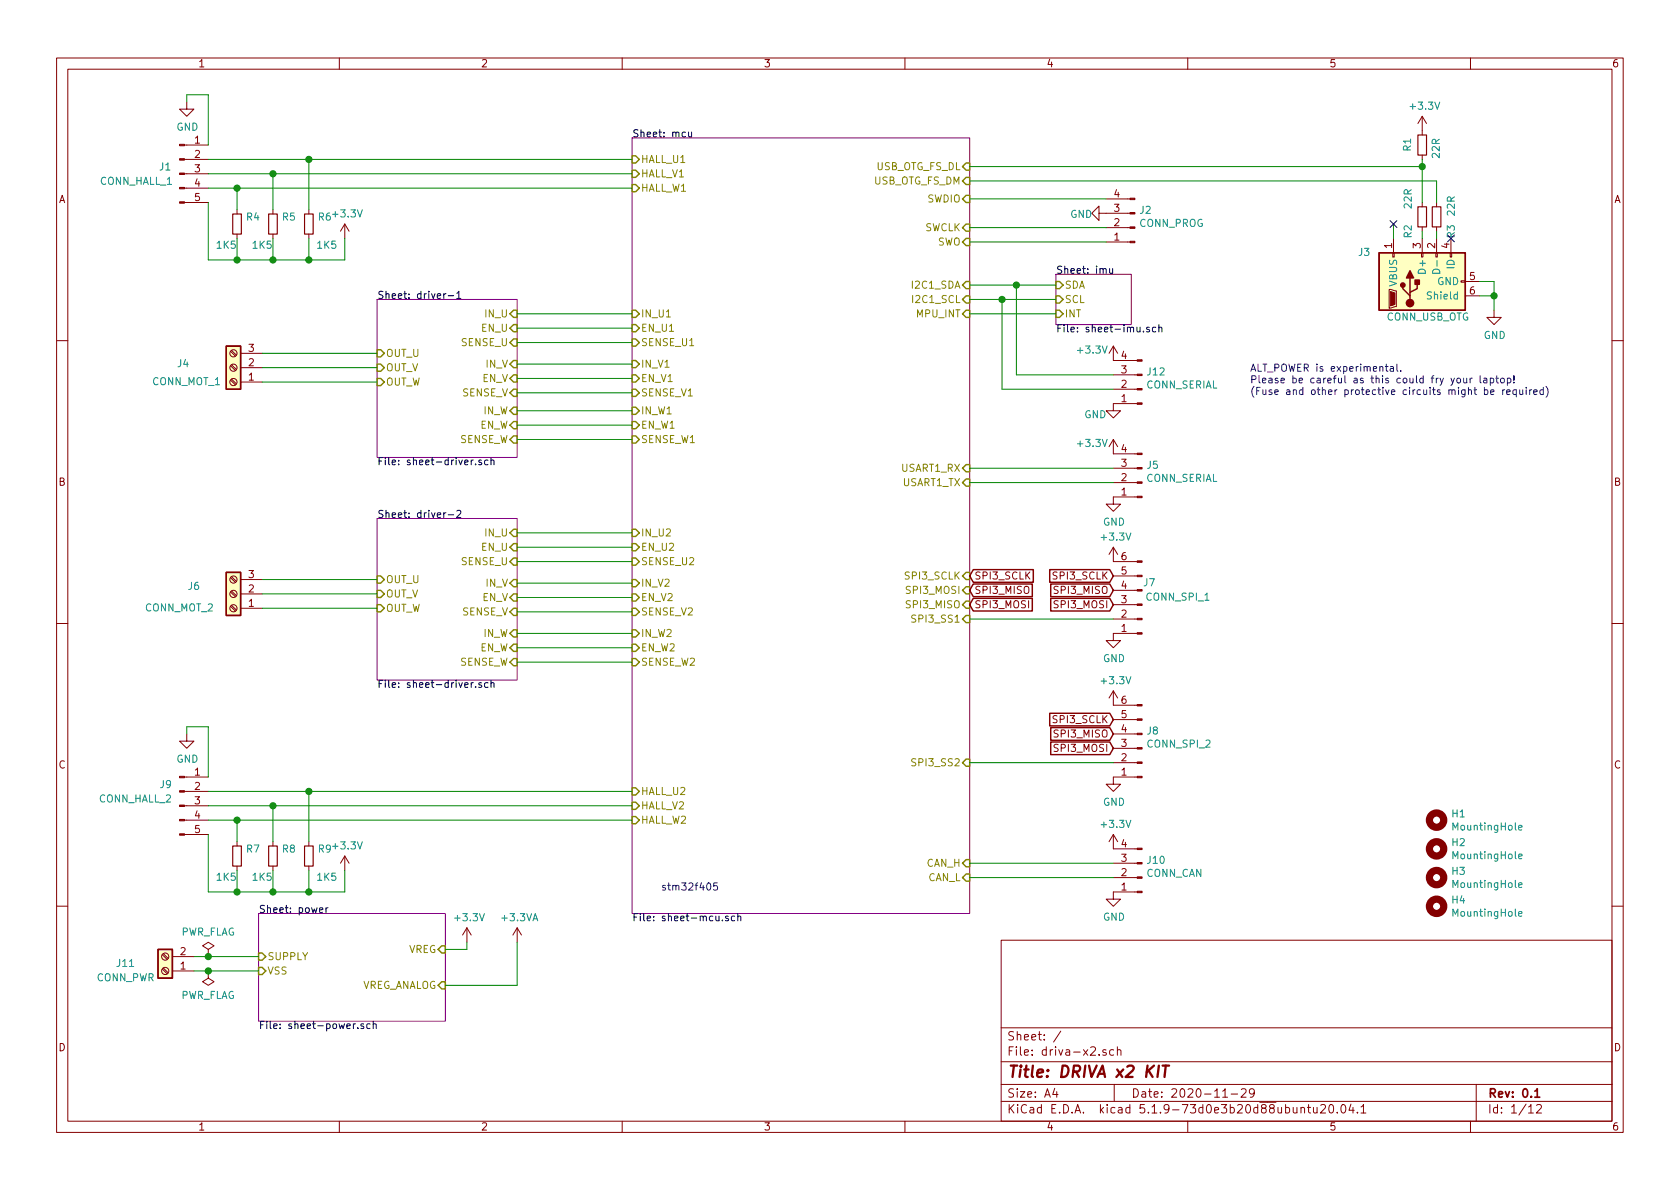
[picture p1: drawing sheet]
EESchema Schematic File Version 4
EELAYER 30 0
EELAYER END
$Descr A4 11693 8268
encoding utf-8
Sheet 1 12
Title "DRIVA x2 KIT"
Date "2020-11-29"
Rev "0.1"
Comp ""
Comment1 ""
Comment2 ""
Comment3 ""
Comment4 ""
$EndDescr
$Comp
L Connector:Conn_01x06_Male J8
U 1 1
P 7950 5200
F 0 "J8" H 7922 5082 50  0000 R CNN
F 1 "CONN_SPI_2" H 7922 5173 50  0000 R CNN
F 2 "Connector_PinHeader_2.54mm:PinHeader_1x06_P2.54mm_Vertical" H 7950 5200 50  0001 C CNN
F 3 "~" H 7950 5200 50  0001 C CNN
	1    7950 5200
	-1   0    0    1   
$EndComp
$Comp
L Connector:Conn_01x06_Male J7
U 1 1
P 7950 4200
F 0 "J7" H 7900 4050 50  0000 C CNN
F 1 "CONN_SPI_1" H 7700 4150 50  0000 C CNN
F 2 "Connector_PinHeader_2.54mm:PinHeader_1x06_P2.54mm_Vertical" H 7950 4200 50  0001 C CNN
F 3 "~" H 7950 4200 50  0001 C CNN
	1    7950 4200
	-1   0    0    1   
$EndComp
$Comp
L Connector:Conn_01x05_Male J1
U 1 1
P 1250 1200
F 0 "J1" H 1150 1250 50  0000 C CNN
F 1 "CONN_HALL_1" H 950 1150 50  0000 C CNN
F 2 "Connector_PinHeader_2.54mm:PinHeader_1x05_P2.54mm_Vertical" H 1250 1200 50  0001 C CNN
F 3 "~" H 1250 1200 50  0001 C CNN
	1    1250 1200
	1    0    0    -1  
$EndComp
$Comp
L Connector:Conn_01x05_Male J9
U 1 1
P 1250 5600
F 0 "J9" H 1200 5750 50  0000 R CNN
F 1 "CONN_HALL_2" H 1200 5650 50  0000 R CNN
F 2 "Connector_PinHeader_2.54mm:PinHeader_1x05_P2.54mm_Vertical" H 1250 5600 50  0001 C CNN
F 3 "~" H 1250 5600 50  0001 C CNN
	1    1250 5600
	1    0    0    -1  
$EndComp
$Comp
L power:GND #PWR01
U 1 1
P 1300 700
F 0 "#PWR01" H 1300 450 50  0001 C CNN
F 1 "GND" H 1305 527 50  0000 C CNN
F 2 "" H 1300 700 50  0001 C CNN
F 3 "" H 1300 700 50  0001 C CNN
	1    1300 700 
	1    0    0    -1  
$EndComp
$Comp
L power:GND #PWR09
U 1 1
P 7750 4400
F 0 "#PWR09" H 7750 4150 50  0001 C CNN
F 1 "GND" H 7755 4227 50  0000 C CNN
F 2 "" H 7750 4400 50  0001 C CNN
F 3 "" H 7750 4400 50  0001 C CNN
	1    7750 4400
	1    0    0    -1  
$EndComp
$Comp
L power:+3.3V #PWR08
U 1 1
P 7750 3900
F 0 "#PWR08" H 7750 3750 50  0001 C CNN
F 1 "+3.3V" H 7765 4073 50  0000 C CNN
F 2 "" H 7750 3900 50  0001 C CNN
F 3 "" H 7750 3900 50  0001 C CNN
	1    7750 3900
	1    0    0    -1  
$EndComp
$Comp
L power:GND #PWR011
U 1 1
P 1300 5100
F 0 "#PWR011" H 1300 4850 50  0001 C CNN
F 1 "GND" H 1305 4927 50  0000 C CNN
F 2 "" H 1300 5100 50  0001 C CNN
F 3 "" H 1300 5100 50  0001 C CNN
	1    1300 5100
	1    0    0    -1  
$EndComp
$Comp
L power:GND #PWR03
U 1 1
P 7700 1475
F 0 "#PWR03" H 7700 1225 50  0001 C CNN
F 1 "GND" V 7705 1302 50  0000 C CNN
F 2 "" H 7700 1475 50  0001 C CNN
F 3 "" H 7700 1475 50  0001 C CNN
	1    7700 1475
	0    1    1    0   
$EndComp
$Comp
L power:GND #PWR012
U 1 1
P 7750 5400
F 0 "#PWR012" H 7750 5150 50  0001 C CNN
F 1 "GND" H 7755 5227 50  0000 C CNN
F 2 "" H 7750 5400 50  0001 C CNN
F 3 "" H 7750 5400 50  0001 C CNN
	1    7750 5400
	1    0    0    -1  
$EndComp
$Comp
L power:+3.3V #PWR010
U 1 1
P 7750 4900
F 0 "#PWR010" H 7750 4750 50  0001 C CNN
F 1 "+3.3V" H 7765 5073 50  0000 C CNN
F 2 "" H 7750 4900 50  0001 C CNN
F 3 "" H 7750 4900 50  0001 C CNN
	1    7750 4900
	1    0    0    -1  
$EndComp
$Comp
L power:+3.3V #PWR014
U 1 1
P 2400 6050
F 0 "#PWR014" H 2400 5900 50  0001 C CNN
F 1 "+3.3V" H 2415 6223 50  0000 C CNN
F 2 "" H 2400 6050 50  0001 C CNN
F 3 "" H 2400 6050 50  0001 C CNN
	1    2400 6050
	1    0    0    -1  
$EndComp
$Comp
L Device:R_Small R9
U 1 1
P 2150 5950
F 0 "R9" H 2091 5904 50  0000 R CNN
F 1 "1K5" H 2100 6100 50  0000 R CNN
F 2 "Resistor_SMD:R_0402_1005Metric" H 2150 5950 50  0001 C CNN
F 3 "~" H 2150 5950 50  0001 C CNN
	1    2150 5950
	-1   0    0    1   
$EndComp
$Comp
L Device:R_Small R8
U 1 1
P 1900 5950
F 0 "R8" H 1841 5904 50  0000 R CNN
F 1 "1K5" H 2050 6100 50  0000 R CNN
F 2 "Resistor_SMD:R_0402_1005Metric" H 1900 5950 50  0001 C CNN
F 3 "~" H 1900 5950 50  0001 C CNN
	1    1900 5950
	-1   0    0    1   
$EndComp
$Comp
L Device:R_Small R7
U 1 1
P 1650 5950
F 0 "R7" H 1591 5904 50  0000 R CNN
F 1 "1K5" H 1800 6100 50  0000 R CNN
F 2 "Resistor_SMD:R_0402_1005Metric" H 1650 5950 50  0001 C CNN
F 3 "~" H 1650 5950 50  0001 C CNN
	1    1650 5950
	-1   0    0    1   
$EndComp
$Comp
L power:GND #PWR07
U 1 1
P 7750 3450
F 0 "#PWR07" H 7750 3200 50  0001 C CNN
F 1 "GND" H 7755 3277 50  0000 C CNN
F 2 "" H 7750 3450 50  0001 C CNN
F 3 "" H 7750 3450 50  0001 C CNN
	1    7750 3450
	1    0    0    -1  
$EndComp
$Comp
L power:+3.3V #PWR06
U 1 1
P 7750 3150
F 0 "#PWR06" H 7750 3000 50  0001 C CNN
F 1 "+3.3V" H 7600 3225 50  0000 C CNN
F 2 "" H 7750 3150 50  0001 C CNN
F 3 "" H 7750 3150 50  0001 C CNN
	1    7750 3150
	1    0    0    -1  
$EndComp
$Sheet
S 1800 6350 1300 750 
U 6020FDCC
F0 "power" 50
F1 "sheet-power.sch" 50
F2 "VSS" I L 1800 6750 50 
F3 "SUPPLY" I L 1800 6650 50 
F4 "VREG" I R 3100 6600 50 
F5 "VREG_ANALOG" I R 3100 6850 50 
$EndSheet
Wire Wire Line
	1650 5850 1650 5700
Connection ~ 1650 5700
Wire Wire Line
	1650 5700 4400 5700
Wire Wire Line
	1900 5850 1900 5600
Connection ~ 1900 5600
Wire Wire Line
	1900 5600 4400 5600
Wire Wire Line
	2150 5850 2150 5500
Connection ~ 2150 5500
Wire Wire Line
	2150 5500 4400 5500
Wire Wire Line
	1650 6050 1650 6200
Wire Wire Line
	1650 6200 1900 6200
Wire Wire Line
	1900 6200 1900 6050
Wire Wire Line
	1900 6200 2150 6200
Wire Wire Line
	2150 6200 2150 6050
Connection ~ 1900 6200
Wire Wire Line
	2150 6200 2400 6200
Wire Wire Line
	2400 6200 2400 6050
Connection ~ 2150 6200
Connection ~ 1650 6200
Wire Wire Line
	1450 5800 1450 6200
Wire Wire Line
	1450 6200 1650 6200
Wire Wire Line
	1450 5700 1650 5700
Wire Wire Line
	1450 5600 1900 5600
Wire Wire Line
	1450 5500 2150 5500
Wire Wire Line
	1450 5400 1450 5050
Wire Wire Line
	1450 5050 1300 5050
Wire Wire Line
	1300 5050 1300 5100
$Comp
L power:+3.3V #PWR04
U 1 1
P 2400 1650
F 0 "#PWR04" H 2400 1500 50  0001 C CNN
F 1 "+3.3V" H 2415 1823 50  0000 C CNN
F 2 "" H 2400 1650 50  0001 C CNN
F 3 "" H 2400 1650 50  0001 C CNN
	1    2400 1650
	1    0    0    -1  
$EndComp
$Comp
L Device:R_Small R6
U 1 1
P 2150 1550
F 0 "R6" H 2091 1504 50  0000 R CNN
F 1 "1K5" H 2100 1700 50  0000 R CNN
F 2 "Resistor_SMD:R_0402_1005Metric" H 2150 1550 50  0001 C CNN
F 3 "~" H 2150 1550 50  0001 C CNN
	1    2150 1550
	-1   0    0    1   
$EndComp
$Comp
L Device:R_Small R5
U 1 1
P 1900 1550
F 0 "R5" H 1841 1504 50  0000 R CNN
F 1 "1K5" H 2050 1700 50  0000 R CNN
F 2 "Resistor_SMD:R_0402_1005Metric" H 1900 1550 50  0001 C CNN
F 3 "~" H 1900 1550 50  0001 C CNN
	1    1900 1550
	-1   0    0    1   
$EndComp
$Comp
L Device:R_Small R4
U 1 1
P 1650 1550
F 0 "R4" H 1591 1504 50  0000 R CNN
F 1 "1K5" H 1800 1700 50  0000 R CNN
F 2 "Resistor_SMD:R_0402_1005Metric" H 1650 1550 50  0001 C CNN
F 3 "~" H 1650 1550 50  0001 C CNN
	1    1650 1550
	-1   0    0    1   
$EndComp
Wire Wire Line
	1650 1450 1650 1300
Wire Wire Line
	1900 1450 1900 1200
Wire Wire Line
	2150 1450 2150 1100
Wire Wire Line
	1650 1650 1650 1800
Wire Wire Line
	1650 1800 1900 1800
Wire Wire Line
	1900 1800 1900 1650
Wire Wire Line
	1900 1800 2150 1800
Wire Wire Line
	2150 1800 2150 1650
Connection ~ 1900 1800
Wire Wire Line
	2150 1800 2400 1800
Wire Wire Line
	2400 1800 2400 1650
Connection ~ 2150 1800
Connection ~ 1650 1800
Wire Wire Line
	1450 1800 1650 1800
Wire Wire Line
	1450 1400 1450 1800
Wire Wire Line
	1450 1300 1650 1300
Connection ~ 1650 1300
Wire Wire Line
	1650 1300 4400 1300
Wire Wire Line
	1450 1200 1900 1200
Connection ~ 1900 1200
Wire Wire Line
	1900 1200 4400 1200
Wire Wire Line
	1450 1100 2150 1100
Connection ~ 2150 1100
Wire Wire Line
	2150 1100 4400 1100
Wire Wire Line
	7700 1375 6750 1375
Wire Wire Line
	7700 1575 6750 1575
NoConn ~ 10100 1650
Connection ~ 10400 2050
Wire Wire Line
	10400 1950 10400 2050
Wire Wire Line
	10300 1950 10400 1950
Wire Wire Line
	10400 2050 10400 2150
Wire Wire Line
	10300 2050 10400 2050
$Comp
L power:GND #PWR05
U 1 1
P 10400 2150
F 0 "#PWR05" H 10400 1900 50  0001 C CNN
F 1 "GND" H 10405 1977 50  0000 C CNN
F 2 "" H 10400 2150 50  0001 C CNN
F 3 "" H 10400 2150 50  0001 C CNN
	1    10400 2150
	1    0    0    -1  
$EndComp
Wire Wire Line
	10000 1400 10000 1250
Wire Wire Line
	10000 1600 10000 1650
Wire Wire Line
	9900 1600 9900 1650
$Comp
L Device:R_Small R2
U 1 1
P 9900 1500
F 0 "R2" V 9800 1450 50  0000 R CNN
F 1 "22R" V 9800 1700 50  0000 R CNN
F 2 "Resistor_SMD:R_0402_1005Metric" H 9900 1500 50  0001 C CNN
F 3 "~" H 9900 1500 50  0001 C CNN
	1    9900 1500
	1    0    0    -1  
$EndComp
$Comp
L Device:R_Small R3
U 1 1
P 10000 1500
F 0 "R3" V 10100 1450 50  0000 R CNN
F 1 "22R" V 10100 1650 50  0000 R CNN
F 2 "Resistor_SMD:R_0402_1005Metric" H 10000 1500 50  0001 C CNN
F 3 "~" H 10000 1500 50  0001 C CNN
	1    10000 1500
	1    0    0    -1  
$EndComp
$Comp
L Connector:USB_OTG J3
U 1 1
P 9900 1950
F 0 "J3" V 10100 2400 50  0000 R CNN
F 1 "CONN_USB_OTG" V 9650 2200 50  0000 R CNN
F 2 "Connector_USB:USB_Micro-B_Wuerth_629105150521" H 10050 1900 50  0001 C CNN
F 3 " ~" H 10050 1900 50  0001 C CNN
	1    9900 1950
	0    -1   -1   0   
$EndComp
$Comp
L Device:R_Small R1
U 1 1
P 9900 1000
F 0 "R1" V 10000 1050 50  0000 R CNN
F 1 "22R" V 9800 1100 50  0000 R CNN
F 2 "Resistor_SMD:R_0402_1005Metric" H 9900 1000 50  0001 C CNN
F 3 "~" H 9900 1000 50  0001 C CNN
	1    9900 1000
	-1   0    0    1   
$EndComp
Wire Wire Line
	9900 1150 6750 1150
Wire Wire Line
	9900 1150 9900 1400
Wire Wire Line
	10000 1250 6750 1250
Wire Wire Line
	9900 1100 9900 1150
Connection ~ 9900 1150
$Comp
L power:+3.3V #PWR02
U 1 1
P 9900 900
F 0 "#PWR02" H 9900 750 50  0001 C CNN
F 1 "+3.3V" H 9915 1073 50  0000 C CNN
F 2 "" H 9900 900 50  0001 C CNN
F 3 "" H 9900 900 50  0001 C CNN
	1    9900 900 
	1    0    0    -1  
$EndComp
Wire Wire Line
	6750 3250 7750 3250
Wire Wire Line
	6750 3350 7750 3350
Wire Wire Line
	7750 5300 6750 5300
Text Notes 4600 6200 0    50   ~ 0
stm32f405
Wire Wire Line
	1300 700  1300 650 
Wire Wire Line
	1300 650  1450 650 
Wire Wire Line
	1450 650  1450 1000
$Comp
L power:+3.3V #PWR016
U 1 1
P 3250 6550
F 0 "#PWR016" H 3250 6400 50  0001 C CNN
F 1 "+3.3V" H 3265 6723 50  0000 C CNN
F 2 "" H 3250 6550 50  0001 C CNN
F 3 "" H 3250 6550 50  0001 C CNN
	1    3250 6550
	1    0    0    -1  
$EndComp
Wire Wire Line
	3250 6550 3250 6600
$Comp
L power:+3.3VA #PWR017
U 1 1
P 3600 6550
F 0 "#PWR017" H 3600 6400 50  0001 C CNN
F 1 "+3.3VA" H 3615 6723 50  0000 C CNN
F 2 "" H 3600 6550 50  0001 C CNN
F 3 "" H 3600 6550 50  0001 C CNN
	1    3600 6550
	1    0    0    -1  
$EndComp
Wire Wire Line
	3600 6550 3600 6850
$Comp
L power:PWR_FLAG #FLG01
U 1 1
P 1450 6650
F 0 "#FLG01" H 1450 6725 50  0001 C CNN
F 1 "PWR_FLAG" H 1450 6823 50  0000 C CNN
F 2 "" H 1450 6650 50  0001 C CNN
F 3 "~" H 1450 6650 50  0001 C CNN
	1    1450 6650
	1    0    0    -1  
$EndComp
Wire Wire Line
	1450 6650 1800 6650
Wire Wire Line
	1350 6650 1450 6650
Connection ~ 1450 6650
$Comp
L power:PWR_FLAG #FLG02
U 1 1
P 1450 6750
F 0 "#FLG02" H 1450 6825 50  0001 C CNN
F 1 "PWR_FLAG" H 1450 6923 50  0000 C CNN
F 2 "" H 1450 6750 50  0001 C CNN
F 3 "~" H 1450 6750 50  0001 C CNN
	1    1450 6750
	-1   0    0    1   
$EndComp
Wire Wire Line
	1350 6750 1450 6750
Connection ~ 1450 6750
Wire Wire Line
	1450 6750 1800 6750
Wire Wire Line
	3100 6600 3250 6600
Wire Wire Line
	3100 6850 3600 6850
$Comp
L Mechanical:MountingHole H1
U 1 1
P 10000 5700
F 0 "H1" H 10100 5746 50  0000 L CNN
F 1 "MountingHole" H 10100 5655 50  0000 L CNN
F 2 "MountingHole:MountingHole_3.2mm_M3_ISO14580_Pad_TopBottom" H 10000 5700 50  0001 C CNN
F 3 "~" H 10000 5700 50  0001 C CNN
	1    10000 5700
	1    0    0    -1  
$EndComp
$Comp
L Mechanical:MountingHole H2
U 1 1
P 10000 5900
F 0 "H2" H 10100 5946 50  0000 L CNN
F 1 "MountingHole" H 10100 5855 50  0000 L CNN
F 2 "MountingHole:MountingHole_3.2mm_M3_ISO14580_Pad_TopBottom" H 10000 5900 50  0001 C CNN
F 3 "~" H 10000 5900 50  0001 C CNN
	1    10000 5900
	1    0    0    -1  
$EndComp
$Comp
L Mechanical:MountingHole H3
U 1 1
P 10000 6100
F 0 "H3" H 10100 6146 50  0000 L CNN
F 1 "MountingHole" H 10100 6055 50  0000 L CNN
F 2 "MountingHole:MountingHole_3.2mm_M3_ISO14580_Pad_TopBottom" H 10000 6100 50  0001 C CNN
F 3 "~" H 10000 6100 50  0001 C CNN
	1    10000 6100
	1    0    0    -1  
$EndComp
$Comp
L Mechanical:MountingHole H4
U 1 1
P 10000 6300
F 0 "H4" H 10100 6346 50  0000 L CNN
F 1 "MountingHole" H 10100 6255 50  0000 L CNN
F 2 "MountingHole:MountingHole_3.2mm_M3_ISO14580_Pad_TopBottom" H 10000 6300 50  0001 C CNN
F 3 "~" H 10000 6300 50  0001 C CNN
	1    10000 6300
	1    0    0    -1  
$EndComp
$Sheet
S 4400 950  2350 5400
U 6027096C
F0 "mcu" 50
F1 "sheet-mcu.sch" 50
F2 "SENSE_U1" I L 4400 2375 50 
F3 "SENSE_V1" I L 4400 2725 50 
F4 "IN_V2" I L 4400 4050 50 
F5 "EN_U1" I L 4400 2275 50 
F6 "IN_U1" I L 4400 2175 50 
F7 "IN_V1" I L 4400 2525 50 
F8 "EN_W1" I L 4400 2950 50 
F9 "EN_V1" I L 4400 2625 50 
F10 "USART1_TX" I R 6750 3350 50 
F11 "USART1_RX" I R 6750 3250 50 
F12 "EN_U2" I L 4400 3800 50 
F13 "SENSE_V2" I L 4400 4250 50 
F14 "IN_W2" I L 4400 4400 50 
F15 "EN_W2" I L 4400 4500 50 
F16 "SENSE_U2" I L 4400 3900 50 
F17 "IN_U2" I L 4400 3700 50 
F18 "EN_V2" I L 4400 4150 50 
F19 "HALL_W2" I L 4400 5700 50 
F20 "SPI3_SCLK" I R 6750 4000 50 
F21 "SPI3_MISO" I R 6750 4200 50 
F22 "SPI3_MOSI" I R 6750 4100 50 
F23 "SPI3_SS1" I R 6750 4300 50 
F24 "SPI3_SS2" I R 6750 5300 50 
F25 "HALL_W1" I L 4400 1300 50 
F26 "USB_OTG_FS_DM" I R 6750 1250 50 
F27 "USB_OTG_FS_DL" I R 6750 1150 50 
F28 "SWDIO" I R 6750 1375 50 
F29 "SWCLK" I R 6750 1575 50 
F30 "HALL_V2" I L 4400 5600 50 
F31 "HALL_U2" I L 4400 5500 50 
F32 "IN_W1" I L 4400 2850 50 
F33 "HALL_U1" I L 4400 1100 50 
F34 "HALL_V1" I L 4400 1200 50 
F35 "I2C1_SDA" I R 6750 1975 50 
F36 "I2C1_SCL" I R 6750 2075 50 
F37 "MPU_INT" I R 6750 2175 50 
F38 "CAN_H" I R 6750 6000 50 
F39 "CAN_L" I R 6750 6100 50 
F40 "SENSE_W1" I L 4400 3050 50 
F41 "SWO" I R 6750 1675 50 
F42 "SENSE_W2" I L 4400 4600 50 
$EndSheet
Wire Wire Line
	9700 1550 9700 1650
Text Notes 8700 2750 0    50   ~ 0
ALT_POWER is experimental.    \nPlease be careful as this could fry your laptop!\n(Fuse and other protective circuits might be required)
NoConn ~ 9700 1550
Wire Wire Line
	3600 2175 4400 2175
Wire Wire Line
	3600 2275 4400 2275
Wire Wire Line
	3600 2375 4400 2375
Wire Wire Line
	3600 2525 4400 2525
Wire Wire Line
	3600 2625 4400 2625
Wire Wire Line
	3600 2850 4400 2850
Wire Wire Line
	3600 2950 4400 2950
Wire Wire Line
	4400 3050 3600 3050
$Sheet
S 2625 3600 975  1125
U 6003038D
F0 "driver-2" 50
F1 "sheet-driver.sch" 50
F2 "SENSE_W" I R 3600 4600 50 
F3 "IN_U" I R 3600 3700 50 
F4 "EN_U" I R 3600 3800 50 
F5 "SENSE_U" I R 3600 3900 50 
F6 "IN_V" I R 3600 4050 50 
F7 "EN_V" I R 3600 4150 50 
F8 "SENSE_V" I R 3600 4250 50 
F9 "IN_W" I R 3600 4400 50 
F10 "EN_W" I R 3600 4500 50 
F11 "OUT_U" I L 2625 4025 50 
F12 "OUT_V" I L 2625 4125 50 
F13 "OUT_W" I L 2625 4225 50 
$EndSheet
Wire Wire Line
	3600 3700 4400 3700
Wire Wire Line
	4400 3800 3600 3800
Wire Wire Line
	4400 3900 3600 3900
Wire Wire Line
	3600 4050 4400 4050
Wire Wire Line
	3600 4250 4400 4250
Wire Wire Line
	4400 4150 3600 4150
Wire Wire Line
	3600 4400 4400 4400
Wire Wire Line
	4400 4500 3600 4500
Wire Wire Line
	2625 2550 1825 2550
Text GLabel 6750 4000 2    50   Input ~ 0
SPI3_SCLK
Text GLabel 6750 4100 2    50   Input ~ 0
SPI3_MISO
Text GLabel 6750 4200 2    50   Input ~ 0
SPI3_MOSI
Text GLabel 7750 4000 0    50   Input ~ 0
SPI3_SCLK
Text GLabel 7750 5000 0    50   Input ~ 0
SPI3_SCLK
Text GLabel 7750 4100 0    50   Input ~ 0
SPI3_MISO
Text GLabel 7750 4200 0    50   Input ~ 0
SPI3_MOSI
Text GLabel 7750 5100 0    50   Input ~ 0
SPI3_MISO
Text GLabel 7750 5200 0    50   Input ~ 0
SPI3_MOSI
Wire Wire Line
	6750 4300 7750 4300
$Sheet
S 7350 1900 525  350 
U 6016651F
F0 "imu" 50
F1 "sheet-imu.sch" 50
F2 "SDA" I L 7350 1975 50 
F3 "SCL" I L 7350 2075 50 
F4 "INT" I L 7350 2175 50 
$EndSheet
Wire Wire Line
	6750 1975 7075 1975
Wire Wire Line
	6750 2075 6975 2075
$Comp
L Connector:Conn_01x04_Male J5
U 1 1
P 7950 3350
F 0 "J5" H 7922 3232 50  0000 R CNN
F 1 "CONN_SERIAL" H 7922 3323 50  0000 R CNN
F 2 "Connector_PinHeader_2.54mm:PinHeader_1x04_P2.54mm_Vertical" H 7950 3350 50  0001 C CNN
F 3 "~" H 7950 3350 50  0001 C CNN
	1    7950 3350
	-1   0    0    1   
$EndComp
$Sheet
S 2625 2075 975  1100
U 5FEA8158
F0 "driver-1" 50
F1 "sheet-driver.sch" 50
F2 "SENSE_W" I R 3600 3050 50 
F3 "IN_U" I R 3600 2175 50 
F4 "EN_U" I R 3600 2275 50 
F5 "IN_V" I R 3600 2525 50 
F6 "EN_V" I R 3600 2625 50 
F7 "IN_W" I R 3600 2850 50 
F8 "EN_W" I R 3600 2950 50 
F9 "SENSE_U" I R 3600 2375 50 
F10 "SENSE_V" I R 3600 2725 50 
F11 "OUT_U" I L 2625 2450 50 
F12 "OUT_V" I L 2625 2550 50 
F13 "OUT_W" I L 2625 2650 50 
$EndSheet
$Comp
L Connector:Screw_Terminal_01x03 J4
U 1 1
P 1625 2550
F 0 "J4" H 1975 2525 50  0000 C CNN
F 1 "CONN_MOT_1" H 1950 2650 50  0000 C CNN
F 2 "TerminalBlock:TerminalBlock_Altech_AK300-3_P5.00mm" H 1625 2550 50  0001 C CNN
F 3 "~" H 1625 2550 50  0001 C CNN
	1    1625 2550
	-1   0    0    1   
$EndComp
Wire Wire Line
	1825 2650 2625 2650
$Comp
L Connector:Screw_Terminal_01x03 J6
U 1 1
P 1625 4125
F 0 "J6" H 1900 4075 50  0000 C CNN
F 1 "CONN_MOT_2" H 2000 4225 50  0000 C CNN
F 2 "TerminalBlock:TerminalBlock_Altech_AK300-3_P5.00mm" H 1625 4125 50  0001 C CNN
F 3 "~" H 1625 4125 50  0001 C CNN
	1    1625 4125
	-1   0    0    1   
$EndComp
Wire Wire Line
	1825 4225 2625 4225
$Comp
L Connector:Screw_Terminal_01x02 J11
U 1 1
P 1150 6750
F 0 "J11" H 1425 6700 50  0000 C CNN
F 1 "CONN_PWR" H 1425 6800 50  0000 C CNN
F 2 "TerminalBlock:TerminalBlock_Altech_AK300-2_P5.00mm" H 1150 6750 50  0001 C CNN
F 3 "~" H 1150 6750 50  0001 C CNN
	1    1150 6750
	-1   0    0    1   
$EndComp
$Comp
L Connector:Conn_01x04_Male J10
U 1 1
P 7950 6100
F 0 "J10" H 7922 5982 50  0000 R CNN
F 1 "CONN_CAN" H 7922 6073 50  0000 R CNN
F 2 "Connector_PinHeader_2.54mm:PinHeader_1x04_P2.54mm_Vertical" H 7950 6100 50  0001 C CNN
F 3 "~" H 7950 6100 50  0001 C CNN
	1    7950 6100
	-1   0    0    1   
$EndComp
Wire Wire Line
	6750 6000 7750 6000
Wire Wire Line
	7750 6100 6750 6100
$Comp
L power:GND #PWR015
U 1 1
P 7750 6200
F 0 "#PWR015" H 7750 5950 50  0001 C CNN
F 1 "GND" H 7755 6027 50  0000 C CNN
F 2 "" H 7750 6200 50  0001 C CNN
F 3 "" H 7750 6200 50  0001 C CNN
	1    7750 6200
	1    0    0    -1  
$EndComp
$Comp
L power:+3.3V #PWR013
U 1 1
P 7750 5900
F 0 "#PWR013" H 7750 5750 50  0001 C CNN
F 1 "+3.3V" H 7765 6073 50  0000 C CNN
F 2 "" H 7750 5900 50  0001 C CNN
F 3 "" H 7750 5900 50  0001 C CNN
	1    7750 5900
	1    0    0    -1  
$EndComp
Wire Wire Line
	1825 2450 2625 2450
Wire Wire Line
	6750 2175 7350 2175
Wire Wire Line
	4400 4600 3600 4600
$Comp
L Connector:Conn_01x04_Male J2
U 1 1
P 7900 1575
F 0 "J2" H 7872 1457 50  0000 R CNN
F 1 "CONN_PROG" H 7872 1548 50  0000 R CNN
F 2 "Connector_PinHeader_2.54mm:PinHeader_1x04_P2.54mm_Vertical" H 7900 1575 50  0001 C CNN
F 3 "~" H 7900 1575 50  0001 C CNN
	1    7900 1575
	-1   0    0    1   
$EndComp
Wire Wire Line
	6750 1675 7700 1675
Wire Wire Line
	3600 2725 4400 2725
Wire Wire Line
	2625 4025 1825 4025
Wire Wire Line
	1825 4125 2625 4125
$Comp
L Connector:Conn_01x04_Male J12
U 1 1
P 7950 2700
F 0 "J12" H 7922 2582 50  0000 R CNN
F 1 "CONN_SERIAL" H 7922 2673 50  0000 R CNN
F 2 "Connector_PinHeader_2.54mm:PinHeader_1x04_P2.54mm_Vertical" H 7950 2700 50  0001 C CNN
F 3 "~" H 7950 2700 50  0001 C CNN
	1    7950 2700
	-1   0    0    1   
$EndComp
$Comp
L power:+3.3V #PWR0111
U 1 1
P 7750 2500
F 0 "#PWR0111" H 7750 2350 50  0001 C CNN
F 1 "+3.3V" H 7600 2575 50  0000 C CNN
F 2 "" H 7750 2500 50  0001 C CNN
F 3 "" H 7750 2500 50  0001 C CNN
	1    7750 2500
	1    0    0    -1  
$EndComp
$Comp
L power:GND #PWR0112
U 1 1
P 7750 2800
F 0 "#PWR0112" H 7750 2550 50  0001 C CNN
F 1 "GND" H 7625 2725 50  0000 C CNN
F 2 "" H 7750 2800 50  0001 C CNN
F 3 "" H 7750 2800 50  0001 C CNN
	1    7750 2800
	1    0    0    -1  
$EndComp
Wire Wire Line
	7075 1975 7075 2600
Wire Wire Line
	7075 2600 7750 2600
Connection ~ 7075 1975
Wire Wire Line
	7075 1975 7350 1975
Wire Wire Line
	6975 2075 6975 2700
Wire Wire Line
	6975 2700 7750 2700
Connection ~ 6975 2075
Wire Wire Line
	6975 2075 7350 2075
$EndSCHEMATC
